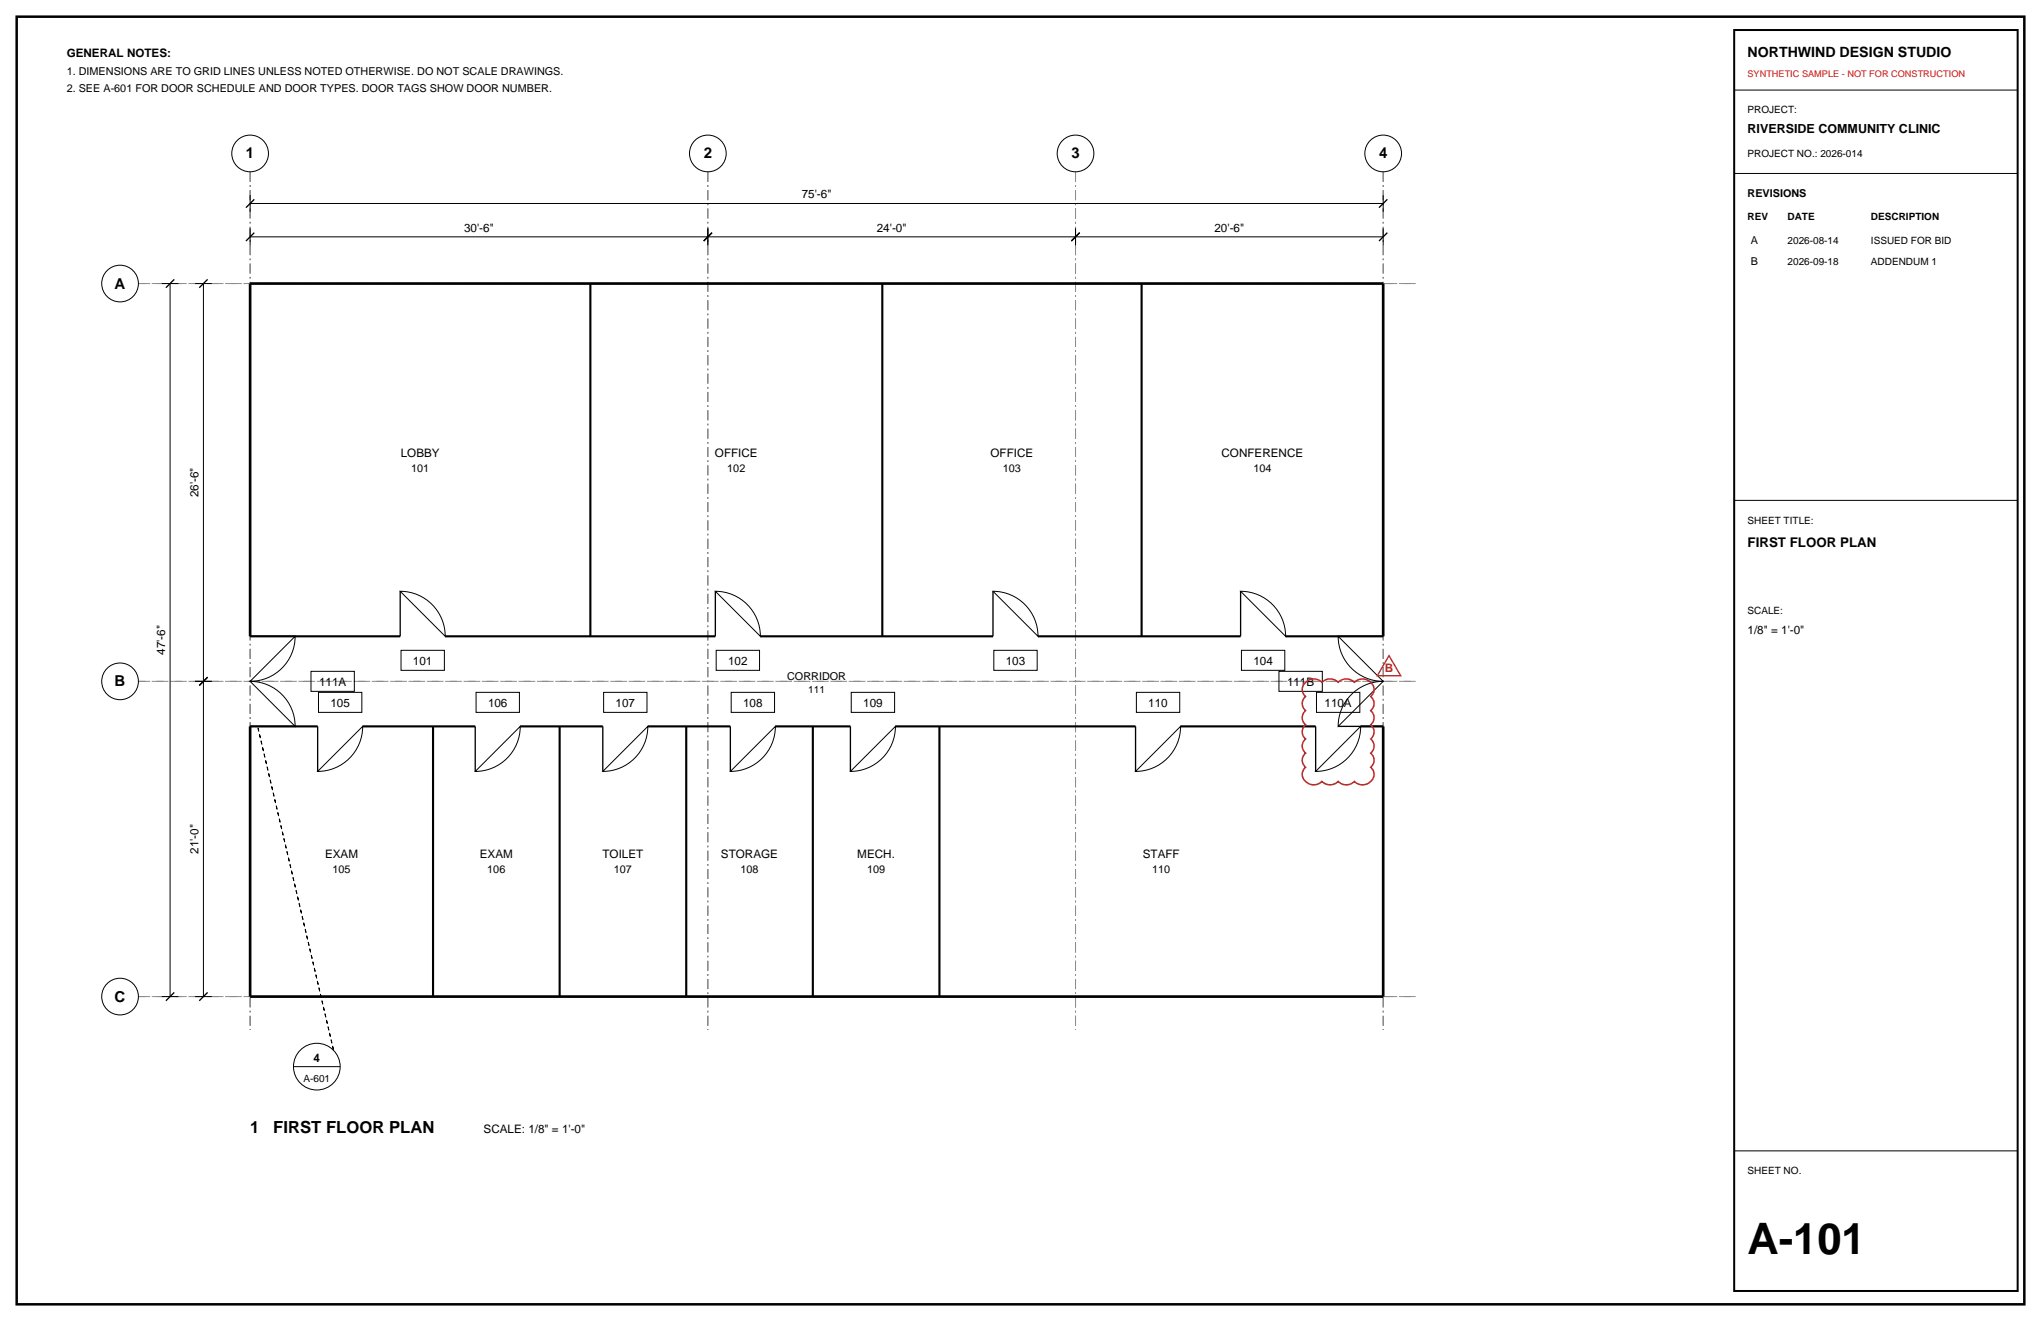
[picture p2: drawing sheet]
<svg xmlns="http://www.w3.org/2000/svg" width="432mm" height="279mm" viewBox="0 0 432 279" stroke-linecap="round" stroke-linejoin="round" font-family="sans-serif">
<path d="M3.5 3.5h424.8v272.4h-424.8z" fill="none" stroke="#000" stroke-width=".53"/>
<path d="M52.9 36.3v181.5zM149.8 36.3v181.5zM227.5 36.3v181.5zM292.6 36.3v181.5zM29.3 60h270.4zM29.3 144.1h270.4zM29.3 210.8h270.4z" fill="none" stroke="#8c8c8c" stroke-width=".21" stroke-dasharray="2.1 .7 .4 .7" stroke-linecap="butt"/>
<g fill="none" stroke="#000" stroke-width=".21">
<path d="M366.9 19.1h60zM366.9 36.7h60zM34.2 60h3.5zM36 60v150.8zM41.3 60h3.5zM43 60v84.1zM52.9 50.1h96.9zM52.9 48.3v3.6zM52.9 43h239.7zM52.9 41.3v3.5zM149.8 48.3v3.6zM149.8 50.1h77.7z"/>
<path d="M227.5 48.3v3.6zM227.5 50.1h65.1zM292.6 48.3v3.6zM292.6 41.3v3.5zM366.9 105.8h60zM62.4 134.6a9.5 9.5 0 0 1-9.5 9.5zM84.7 125.1a9.5 9.5 0 0 1 9.5 9.5zM84.8 137.5h9.2v4.3h-9.2zM151.3 125.1a9.5 9.5 0 0 1 9.6 9.5zM151.5 137.5h9.2v4.3h-9.2zM210.1 125.1a9.5 9.5 0 0 1 9.5 9.5zM210.3 137.5h9.1v4.3h-9.1z"/>
<path d="M262.5 125.1a9.5 9.5 0 0 1 9.5 9.5zM262.6 137.5h9.2v4.3h-9.2zM283.1 134.6l9.5 9.5a9.5 9.5 0 0 1-9.5-9.5zM41.3 144.1h3.5zM43 144.1v66.7zM52.9 144.1a9.5 9.5 0 0 1 9.5 9.5zM65.8 142h9.2v4.2h-9.2zM67.4 146.4h9.2v4.3h-9.2zM76.7 153.6a9.5 9.5 0 0 1-9.5 9.6zM100.7 146.4h9.2v4.3h-9.2zM110.1 153.6a9.5 9.5 0 0 1-9.6 9.6zM127.7 146.4h9.2v4.3h-9.2z"/>
<path d="M137.1 153.6a9.5 9.5 0 0 1-9.6 9.6zM154.7 146.4h9.2v4.3h-9.2zM164 153.6a9.5 9.5 0 0 1-9.5 9.6zM180.1 146.4h9.2v4.3h-9.2zM189.4 153.6a9.5 9.5 0 0 1-9.5 9.6zM240.4 146.4h9.2v4.3h-9.2zM249.8 153.6a9.5 9.5 0 0 1-9.6 9.6zM270.6 142h9.2v4.2h-9.2zM278.5 146.4h9.2v4.3h-9.2zM285.5 147.3a9.5 9.5 0 0 1 7.1-3.2l-9.5 9.5a9.5 9.5 0 0 1 2.4-6.3zM287.9 153.6a9.5 9.5 0 0 1-9.6 9.6zM34.2 210.8h3.5z"/>
<path d="M41.3 210.8h3.5zM62.1 225.6h9.9zM366.9 243.4h60z"/>
<circle cx="52.9" cy="32.5" r="3.9"/>
<circle cx="149.8" cy="32.5" r="3.9"/>
<circle cx="227.5" cy="32.5" r="3.9"/>
<circle cx="292.6" cy="32.5" r="3.9"/>
<circle cx="25.4" cy="60" r="3.9"/>
<circle cx="25.4" cy="144.1" r="3.9"/>
<circle cx="25.4" cy="210.8" r="3.9"/>
<circle cx="67" cy="225.6" r="4.9"/>
</g>
<g fill="none" stroke="#000" stroke-width=".28">
<path d="M52 51l1.8-1.8zM52 43.9l1.8-1.7zM148.9 51l1.7-1.8zM226.7 51l1.7-1.8zM291.7 43.9l1.8-1.7zM293.5 49.2l-1.8 1.8zM35.1 60.9l1.8-1.8zM42.2 60.9l1.7-1.8zM52.9 134.6h9.5zM84.7 125.1v9.5zM151.3 125.1v9.5zM210.1 125.1v9.5z"/>
<path d="M262.5 125.1v9.5zM283.1 134.6h9.5zM42.2 145l1.7-1.8zM52.9 153.6h9.5zM67.2 153.6v9.6zM100.5 153.6v9.6zM127.5 153.6v9.6zM154.5 153.6v9.6zM179.9 153.6v9.6zM240.2 153.6v9.6zM278.3 153.6v9.6zM283.1 153.6h9.5z"/>
<path d="M35.1 211.7l1.8-1.8zM42.2 211.7l1.7-1.8z"/>
</g>
<path d="M52.9 60h239.7zM52.9 60v74.6zM292.6 60v74.6zM52.9 153.6v57.2zM292.6 153.6v57.2zM52.9 210.8h239.7z" fill="none" stroke="#000" stroke-width=".56"/>
<g fill="none" stroke="#000" stroke-width=".45">
<path d="M124.9 60v74.6zM186.7 60v74.6zM241.5 60v74.6zM52.9 134.6h31.8zM94.2 134.6h57.1zM160.9 134.6h49.2zM219.6 134.6h42.9zM272 134.6h20.6zM52.9 153.6h14.3zM76.7 153.6h23.8zM91.6 153.6v57.2zM110.1 153.6h17.4z"/>
<path d="M118.4 153.6v57.2zM137.1 153.6h17.4zM145.2 153.6v57.2zM164 153.6h15.9zM172 153.6v57.2zM189.4 153.6h50.8zM198.7 153.6v57.2zM249.8 153.6h28.5zM287.9 153.6h4.7z"/>
</g>
<path d="M54.5 153.6l16.1 68.5z" fill="none" stroke="#000" stroke-width=".21" stroke-dasharray=".7 .7" stroke-linecap="butt"/>
<path d="M366.9 6.4h60v266.6h-60z" fill="none" stroke="#000" stroke-width=".42"/>
<path d="M276.2 144.3a2.41 2.41 0 0 1 3.5 0 2.41 2.41 0 0 1 3.4 0 2.41 2.41 0 0 1 3.4 0 2.39 2.39 0 0 1 2.8-.5 2.39 2.39 0 0 1 1.3 2.6l-.6 .9a1.91 1.91 0 0 1 0 3 1.91 1.91 0 0 1 0 3 1.91 1.91 0 0 1 0 3 1.91 1.91 0 0 1 0 3 1.91 1.91 0 0 1 0 3 2.23 2.23 0 0 1 .2 2.8 2.23 2.23 0 0 1-2.7 .8l-1-.6a2.41 2.41 0 0 1-3.4 0 2.41 2.41 0 0 1-3.4 0 2.39 2.39 0 0 1-2.8 .5 2.39 2.39 0 0 1-1.3-2.6l.6-.9a1.91 1.91 0 0 1 0-3 1.91 1.91 0 0 1 0-3 1.91 1.91 0 0 1 0-3 1.91 1.91 0 0 1 0-3 1.91 1.91 0 0 1 0-3 1.91 1.91 0 0 1 0-3z" fill="none" stroke="#d90d0d" stroke-width=".32"/>
<path d="M293.9 138.7l2.4 4.2h-4.9z" fill="none" stroke="#d90d0d" stroke-width=".28"/>
<text font-size="9.2" x="369.7" y="265.3">A-101</text>
<g font-size="3.5">
<text x="52.9" y="239.7">1</text>
<text x="57.8" y="239.7">FIRST FLOOR PLAN</text>
</g>
<g font-size="3.2">
<text x="52" y="33.5">1</text>
<text x="148.9" y="33.5">2</text>
<text x="226.7" y="33.5">3</text>
<text x="291.7" y="33.5">4</text>
<text x="24.3" y="61">A</text>
<text x="24.3" y="145.2">B</text>
<text x="24.3" y="211.8">C</text>
</g>
<text font-size="3" x="369.7" y="12">NORTHWIND DESIGN STUDIO</text>
<text font-size="2.8" x="369.7" y="115.7">FIRST FLOOR PLAN</text>
<text font-size="2.6" x="369.7" y="28.2">RIVERSIDE COMMUNITY CLINIC</text>
<g font-size="2.5">
<text x="14.1" y="12">GENERAL NOTES:</text>
<text x="169.6" y="42">75'-6&quot;</text>
<text x="98.2" y="49">30'-6&quot;</text>
<text x="185.5" y="49">24'-0&quot;</text>
<text x="256.9" y="49">20'-6&quot;</text>
<text x="84.8" y="96.6">LOBBY</text>
<text x="151.3" y="96.6">OFFICE</text>
<text x="209.6" y="96.6">OFFICE</text>
<text x="258.4" y="96.6">CONFERENCE</text>
<text x="42" y="105.2" transform="rotate(-90 42 105.2)">26'-6&quot;</text>
<text x="369.7" y="134.1">1/8&quot; = 1'-0&quot;</text>
<text x="34.9" y="138.5" transform="rotate(-90 34.9 138.5)">47'-6&quot;</text>
<text x="87.4" y="140.5">101</text>
<text x="154" y="140.5">102</text>
<text x="212.8" y="140.5">103</text>
<text x="265.2" y="140.5">104</text>
<text x="67.5" y="145">111A</text>
<text x="69.9" y="149.4">105</text>
<text x="103.2" y="149.4">106</text>
<text x="130.2" y="149.4">107</text>
<text x="157.2" y="149.4">108</text>
<text x="182.6" y="149.4">109</text>
<text x="242.9" y="149.4">110</text>
<text x="272.3" y="145">111B</text>
<text x="280.2" y="149.4">110A</text>
<text x="42" y="180.6" transform="rotate(-90 42 180.6)">21'-0&quot;</text>
<text x="68.8" y="181.5">EXAM</text>
<text x="101.5" y="181.5">EXAM</text>
<text x="127.5" y="181.5">TOILET</text>
<text x="152.5" y="181.5">STORAGE</text>
<text x="181.4" y="181.5">MECH.</text>
<text x="241.8" y="181.5">STAFF</text>
<text x="66.3" y="224.5">4</text>
<text x="102.3" y="239.7">SCALE: 1/8&quot; = 1'-0&quot;</text>
</g>
<text font-size="2.5" fill="#d90d0d" x="293" y="142.2">B</text>
<g font-size="2.3">
<text x="14.1" y="15.9">1. DIMENSIONS ARE TO GRID LINES UNLESS NOTED OTHERWISE. DO NOT SCALE DRAWINGS.</text>
<text x="14.1" y="19.4">2. SEE A-601 FOR DOOR SCHEDULE AND DOOR TYPES. DOOR TAGS SHOW DOOR NUMBER.</text>
<text x="369.7" y="41.6">REVISIONS</text>
<text x="370.4" y="51.5">A</text>
<text x="370.4" y="56.1">B</text>
<text x="87" y="99.7">101</text>
<text x="153.9" y="99.7">102</text>
<text x="212.2" y="99.7">103</text>
<text x="265.2" y="99.7">104</text>
<text x="166.5" y="143.8">CORRIDOR</text>
<text x="70.4" y="184.7">105</text>
<text x="103.1" y="184.7">106</text>
<text x="129.9" y="184.7">107</text>
<text x="156.7" y="184.7">108</text>
<text x="183.4" y="184.7">109</text>
<text x="243.8" y="184.7">110</text>
</g>
<g font-size="2.1">
<text x="369.7" y="24">PROJECT:</text>
<text x="369.7" y="33.2">PROJECT NO.: 2026-014</text>
<text x="369.7" y="46.6">REV</text>
<text x="378.2" y="46.6">DATE</text>
<text x="395.8" y="46.6">DESCRIPTION</text>
<text x="378.2" y="51.5">2026-08-14</text>
<text x="395.8" y="51.5">ISSUED FOR BID</text>
<text x="378.2" y="56.1">2026-09-18</text>
<text x="395.8" y="56.1">ADDENDUM 1</text>
<text x="369.7" y="110.8">SHEET TITLE:</text>
<text x="369.7" y="129.8">SCALE:</text>
<text x="171" y="146.6">111</text>
<text x="64.2" y="228.8">A-601</text>
<text x="369.7" y="248.4">SHEET NO.</text>
</g>
<text font-size="1.9" fill="#d90d0d" x="369.7" y="16.2">SYNTHETIC SAMPLE - NOT FOR CONSTRUCTION</text>
</svg>
